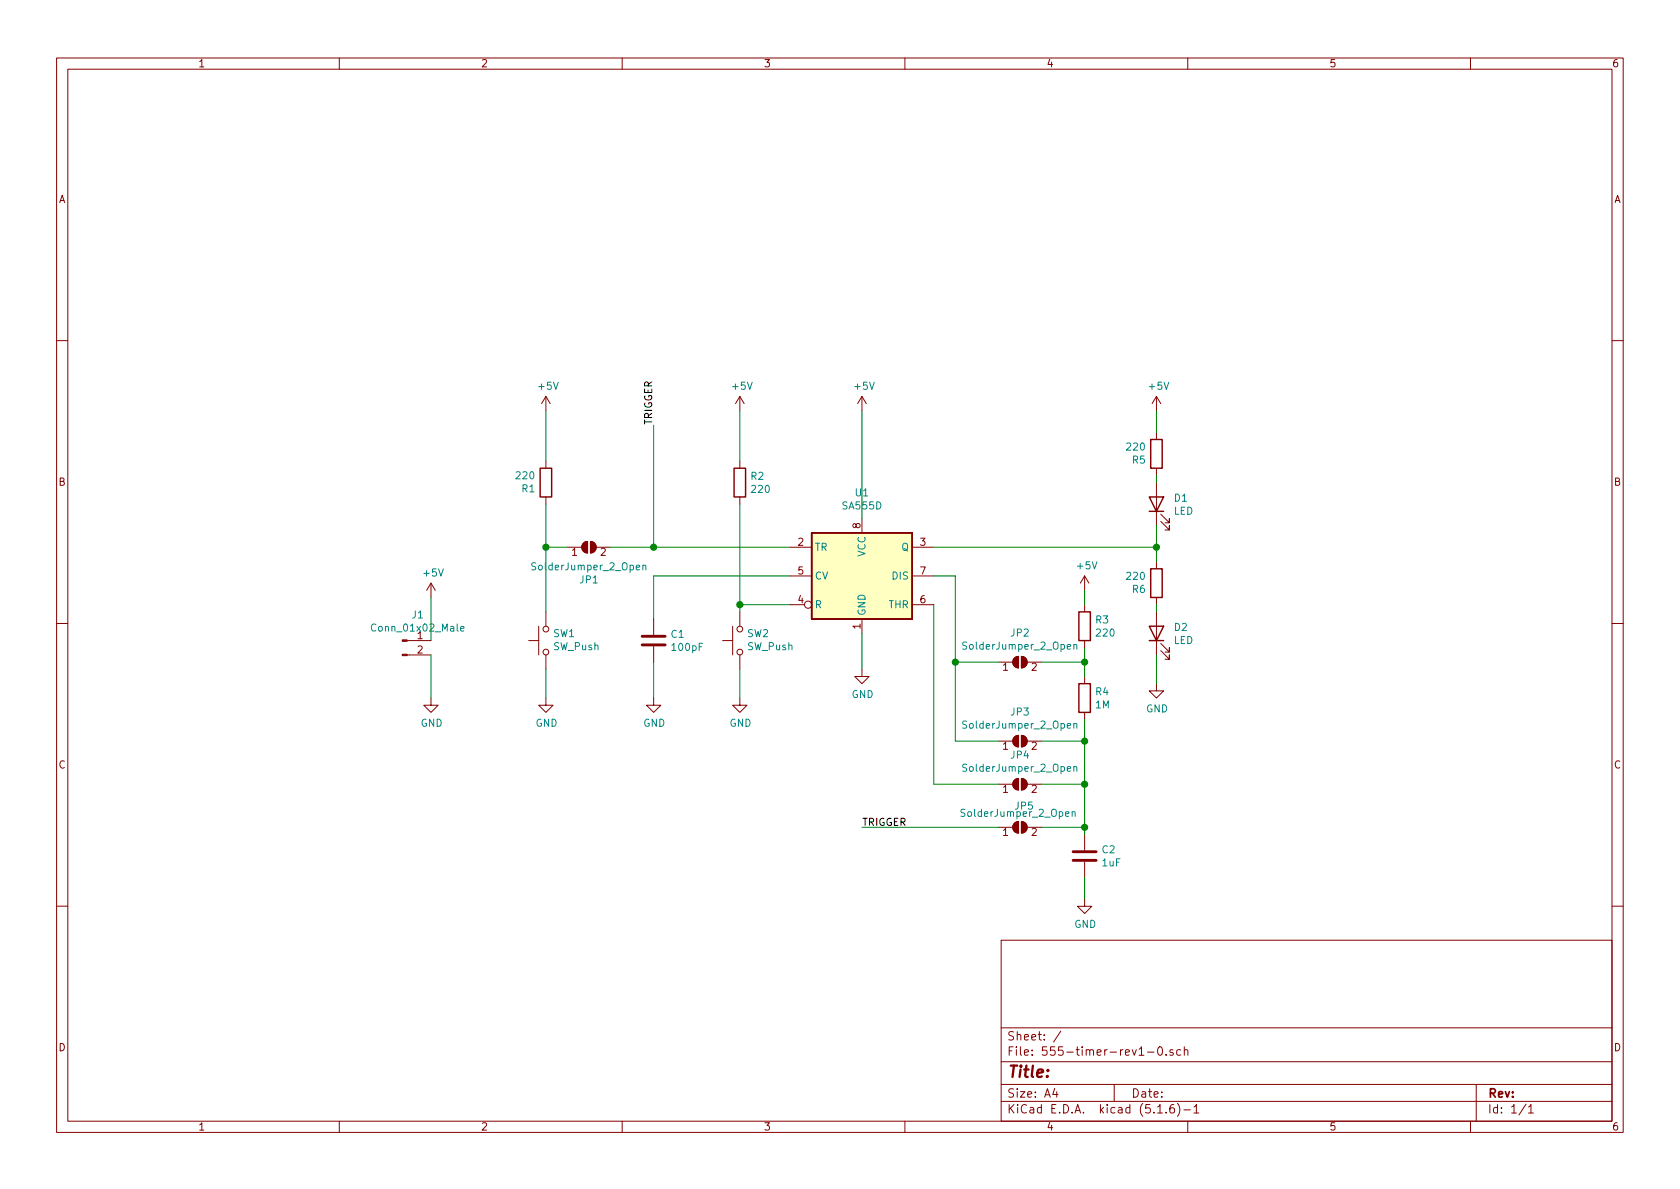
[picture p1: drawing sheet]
EESchema Schematic File Version 4
EELAYER 30 0
EELAYER END
$Descr A4 11693 8268
encoding utf-8
Sheet 1 1
Title ""
Date ""
Rev ""
Comp ""
Comment1 ""
Comment2 ""
Comment3 ""
Comment4 ""
$EndDescr
$Comp
L Timer:SA555D U1
U 1 1
P 6000 4000
F 0 "U1" H 6000 4581 50  0000 C CNN
F 1 "SA555D" H 6000 4490 50  0000 C CNN
F 2 "Package_SO:SOIC-8_3.9x4.9mm_P1.27mm" H 6850 3600 50  0001 C CNN
F 3 "http://www.ti.com/lit/ds/symlink/ne555.pdf" H 6850 3600 50  0001 C CNN
	1    6000 4000
	1    0    0    -1  
$EndComp
$Comp
L Device:R R5
U 1 1
P 8050 3150
F 0 "R5" H 8120 3196 50  0000 L CNN
F 1 "220" H 8120 3105 50  0000 L CNN
F 2 "Resistor_SMD:R_1206_3216Metric_Pad1.42x1.75mm_HandSolder" V 7980 3150 50  0001 C CNN
F 3 "~" H 8050 3150 50  0001 C CNN
	1    8050 3150
	-1   0    0    1   
$EndComp
$Comp
L Device:R R6
U 1 1
P 8050 4050
F 0 "R6" H 8120 4096 50  0000 L CNN
F 1 "220" H 8120 4005 50  0000 L CNN
F 2 "Resistor_SMD:R_1206_3216Metric_Pad1.42x1.75mm_HandSolder" V 7980 4050 50  0001 C CNN
F 3 "~" H 8050 4050 50  0001 C CNN
	1    8050 4050
	-1   0    0    1   
$EndComp
$Comp
L Device:R R3
U 1 1
P 7550 4350
F 0 "R3" H 7620 4396 50  0000 L CNN
F 1 "220" H 7620 4305 50  0000 L CNN
F 2 "Resistor_SMD:R_1206_3216Metric_Pad1.42x1.75mm_HandSolder" V 7480 4350 50  0001 C CNN
F 3 "~" H 7550 4350 50  0001 C CNN
	1    7550 4350
	1    0    0    -1  
$EndComp
$Comp
L Device:C C2
U 1 1
P 7550 5950
F 0 "C2" H 7665 5996 50  0000 L CNN
F 1 "1uF" H 7665 5905 50  0000 L CNN
F 2 "Capacitor_SMD:C_1206_3216Metric_Pad1.42x1.75mm_HandSolder" H 7588 5800 50  0001 C CNN
F 3 "~" H 7550 5950 50  0001 C CNN
	1    7550 5950
	1    0    0    -1  
$EndComp
$Comp
L Device:C C1
U 1 1
P 4550 4450
F 0 "C1" H 4665 4496 50  0000 L CNN
F 1 "100pF" H 4665 4405 50  0000 L CNN
F 2 "Capacitor_SMD:C_1206_3216Metric_Pad1.42x1.75mm_HandSolder" H 4588 4300 50  0001 C CNN
F 3 "~" H 4550 4450 50  0001 C CNN
	1    4550 4450
	1    0    0    -1  
$EndComp
$Comp
L Device:LED D2
U 1 1
P 8050 4400
F 0 "D2" V 8089 4282 50  0000 R CNN
F 1 "LED" V 7998 4282 50  0000 R CNN
F 2 "LED_SMD:LED_1206_3216Metric_Castellated" H 8050 4400 50  0001 C CNN
F 3 "~" H 8050 4400 50  0001 C CNN
	1    8050 4400
	0    -1   -1   0   
$EndComp
$Comp
L Device:R R4
U 1 1
P 7550 4850
F 0 "R4" H 7620 4896 50  0000 L CNN
F 1 "1M" H 7620 4805 50  0000 L CNN
F 2 "Resistor_SMD:R_1206_3216Metric_Pad1.42x1.75mm_HandSolder" V 7480 4850 50  0001 C CNN
F 3 "~" H 7550 4850 50  0001 C CNN
	1    7550 4850
	1    0    0    -1  
$EndComp
Wire Wire Line
	8050 4200 8050 4250
Wire Wire Line
	6500 4000 6650 4000
Wire Wire Line
	8050 3300 8050 3350
$Comp
L Device:LED D1
U 1 1
P 8050 3500
F 0 "D1" V 8089 3382 50  0000 R CNN
F 1 "LED" V 7998 3382 50  0000 R CNN
F 2 "LED_SMD:LED_1206_3216Metric_Castellated" H 8050 3500 50  0001 C CNN
F 3 "~" H 8050 3500 50  0001 C CNN
	1    8050 3500
	0    -1   -1   0   
$EndComp
$Comp
L power:GND #PWR013
U 1 1
P 8050 4750
F 0 "#PWR013" H 8050 4500 50  0001 C CNN
F 1 "GND" H 8055 4577 50  0000 C CNN
F 2 "" H 8050 4750 50  0001 C CNN
F 3 "" H 8050 4750 50  0001 C CNN
	1    8050 4750
	1    0    0    -1  
$EndComp
$Comp
L power:+5V #PWR012
U 1 1
P 8050 2850
F 0 "#PWR012" H 8050 2700 50  0001 C CNN
F 1 "+5V" H 8065 3023 50  0000 C CNN
F 2 "" H 8050 2850 50  0001 C CNN
F 3 "" H 8050 2850 50  0001 C CNN
	1    8050 2850
	1    0    0    -1  
$EndComp
Wire Wire Line
	8050 4550 8050 4750
$Comp
L power:+5V #PWR01
U 1 1
P 3000 4150
F 0 "#PWR01" H 3000 4000 50  0001 C CNN
F 1 "+5V" H 3015 4323 50  0000 C CNN
F 2 "" H 3000 4150 50  0001 C CNN
F 3 "" H 3000 4150 50  0001 C CNN
	1    3000 4150
	1    0    0    -1  
$EndComp
$Comp
L power:GND #PWR02
U 1 1
P 3000 4850
F 0 "#PWR02" H 3000 4600 50  0001 C CNN
F 1 "GND" H 3005 4677 50  0000 C CNN
F 2 "" H 3000 4850 50  0001 C CNN
F 3 "" H 3000 4850 50  0001 C CNN
	1    3000 4850
	1    0    0    -1  
$EndComp
Wire Wire Line
	3000 4550 3000 4850
Wire Wire Line
	3000 4450 3000 4150
$Comp
L power:+5V #PWR08
U 1 1
P 6000 2850
F 0 "#PWR08" H 6000 2700 50  0001 C CNN
F 1 "+5V" H 6015 3023 50  0000 C CNN
F 2 "" H 6000 2850 50  0001 C CNN
F 3 "" H 6000 2850 50  0001 C CNN
	1    6000 2850
	1    0    0    -1  
$EndComp
$Comp
L power:GND #PWR05
U 1 1
P 4550 4850
F 0 "#PWR05" H 4550 4600 50  0001 C CNN
F 1 "GND" H 4555 4677 50  0000 C CNN
F 2 "" H 4550 4850 50  0001 C CNN
F 3 "" H 4550 4850 50  0001 C CNN
	1    4550 4850
	1    0    0    -1  
$EndComp
Wire Wire Line
	4550 4600 4550 4850
Wire Wire Line
	7550 4500 7550 4600
Connection ~ 7550 4600
Wire Wire Line
	7550 4600 7550 4700
Connection ~ 7550 5450
$Comp
L power:GND #PWR011
U 1 1
P 7550 6250
F 0 "#PWR011" H 7550 6000 50  0001 C CNN
F 1 "GND" H 7555 6077 50  0000 C CNN
F 2 "" H 7550 6250 50  0001 C CNN
F 3 "" H 7550 6250 50  0001 C CNN
	1    7550 6250
	1    0    0    -1  
$EndComp
$Comp
L power:GND #PWR09
U 1 1
P 6000 4650
F 0 "#PWR09" H 6000 4400 50  0001 C CNN
F 1 "GND" H 6005 4477 50  0000 C CNN
F 2 "" H 6000 4650 50  0001 C CNN
F 3 "" H 6000 4650 50  0001 C CNN
	1    6000 4650
	1    0    0    -1  
$EndComp
Wire Wire Line
	6000 4400 6000 4650
$Comp
L power:+5V #PWR010
U 1 1
P 7550 4100
F 0 "#PWR010" H 7550 3950 50  0001 C CNN
F 1 "+5V" H 7565 4273 50  0000 C CNN
F 2 "" H 7550 4100 50  0001 C CNN
F 3 "" H 7550 4100 50  0001 C CNN
	1    7550 4100
	1    0    0    -1  
$EndComp
Wire Wire Line
	7550 4100 7550 4200
Wire Wire Line
	6650 4000 6650 4600
Wire Wire Line
	4550 4000 4550 4300
Wire Wire Line
	8050 3650 8050 3800
Connection ~ 8050 3800
Wire Wire Line
	8050 3800 8050 3900
Text Label 6000 5750 0    50   ~ 0
TRIGGER
$Comp
L power:+5V #PWR06
U 1 1
P 5150 2850
F 0 "#PWR06" H 5150 2700 50  0001 C CNN
F 1 "+5V" H 5165 3023 50  0000 C CNN
F 2 "" H 5150 2850 50  0001 C CNN
F 3 "" H 5150 2850 50  0001 C CNN
	1    5150 2850
	1    0    0    -1  
$EndComp
Connection ~ 5150 4200
$Comp
L Device:R R2
U 1 1
P 5150 3350
F 0 "R2" H 5220 3396 50  0000 L CNN
F 1 "220" H 5220 3305 50  0000 L CNN
F 2 "Resistor_SMD:R_1206_3216Metric_Pad1.42x1.75mm_HandSolder" V 5080 3350 50  0001 C CNN
F 3 "~" H 5150 3350 50  0001 C CNN
	1    5150 3350
	1    0    0    -1  
$EndComp
Wire Wire Line
	5150 3500 5150 4200
$Comp
L power:GND #PWR07
U 1 1
P 5150 4850
F 0 "#PWR07" H 5150 4600 50  0001 C CNN
F 1 "GND" H 5155 4677 50  0000 C CNN
F 2 "" H 5150 4850 50  0001 C CNN
F 3 "" H 5150 4850 50  0001 C CNN
	1    5150 4850
	1    0    0    -1  
$EndComp
Wire Wire Line
	5150 4650 5150 4850
Wire Wire Line
	8050 2850 8050 3000
Wire Wire Line
	6000 2850 6000 3600
Wire Wire Line
	5150 2850 5150 3200
$Comp
L power:+5V #PWR03
U 1 1
P 3800 2850
F 0 "#PWR03" H 3800 2700 50  0001 C CNN
F 1 "+5V" H 3815 3023 50  0000 C CNN
F 2 "" H 3800 2850 50  0001 C CNN
F 3 "" H 3800 2850 50  0001 C CNN
	1    3800 2850
	1    0    0    -1  
$EndComp
$Comp
L Device:R R1
U 1 1
P 3800 3350
F 0 "R1" H 3870 3396 50  0000 L CNN
F 1 "220" H 3870 3305 50  0000 L CNN
F 2 "Resistor_SMD:R_1206_3216Metric_Pad1.42x1.75mm_HandSolder" V 3730 3350 50  0001 C CNN
F 3 "~" H 3800 3350 50  0001 C CNN
	1    3800 3350
	-1   0    0    1   
$EndComp
$Comp
L power:GND #PWR04
U 1 1
P 3800 4850
F 0 "#PWR04" H 3800 4600 50  0001 C CNN
F 1 "GND" H 3805 4677 50  0000 C CNN
F 2 "" H 3800 4850 50  0001 C CNN
F 3 "" H 3800 4850 50  0001 C CNN
	1    3800 4850
	1    0    0    -1  
$EndComp
Wire Wire Line
	3800 2850 3800 3200
Wire Wire Line
	3800 3500 3800 3800
Wire Wire Line
	3800 4650 3800 4850
$Comp
L Jumper:SolderJumper_2_Open JP1
U 1 1
P 4100 3800
F 0 "JP1" H 4100 3575 50  0000 C CNN
F 1 "SolderJumper_2_Open" H 4100 3666 50  0000 C CNN
F 2 "Jumper:SolderJumper-2_P1.3mm_Open_TrianglePad1.0x1.5mm" H 4100 3800 50  0001 C CNN
F 3 "~" H 4100 3800 50  0001 C CNN
	1    4100 3800
	1    0    0    -1  
$EndComp
Wire Wire Line
	3950 3800 3800 3800
Connection ~ 3800 3800
Wire Wire Line
	3800 3800 3800 4250
Wire Wire Line
	5150 4200 5150 4250
Wire Wire Line
	6650 4600 6650 5150
Connection ~ 6650 4600
Connection ~ 7550 5150
$Comp
L Jumper:SolderJumper_2_Open JP2
U 1 1
P 7100 4600
F 0 "JP2" H 7100 4805 50  0000 C CNN
F 1 "SolderJumper_2_Open" H 7100 4714 50  0000 C CNN
F 2 "Jumper:SolderJumper-2_P1.3mm_Open_TrianglePad1.0x1.5mm" H 7100 4600 50  0001 C CNN
F 3 "~" H 7100 4600 50  0001 C CNN
	1    7100 4600
	1    0    0    -1  
$EndComp
Wire Wire Line
	7250 4600 7550 4600
$Comp
L Jumper:SolderJumper_2_Open JP3
U 1 1
P 7100 5150
F 0 "JP3" H 7100 5355 50  0000 C CNN
F 1 "SolderJumper_2_Open" H 7100 5264 50  0000 C CNN
F 2 "Jumper:SolderJumper-2_P1.3mm_Open_TrianglePad1.0x1.5mm" H 7100 5150 50  0001 C CNN
F 3 "~" H 7100 5150 50  0001 C CNN
	1    7100 5150
	1    0    0    -1  
$EndComp
Wire Wire Line
	7250 5150 7550 5150
Wire Wire Line
	6500 3800 8050 3800
Wire Wire Line
	6000 5750 6950 5750
Wire Wire Line
	6500 5450 6950 5450
Wire Wire Line
	6650 5150 6950 5150
Wire Wire Line
	6650 4600 6950 4600
Wire Wire Line
	7550 5750 7550 5800
Wire Wire Line
	7550 6100 7550 6250
$Comp
L Jumper:SolderJumper_2_Open JP4
U 1 1
P 7100 5450
F 0 "JP4" H 7100 5655 50  0000 C CNN
F 1 "SolderJumper_2_Open" H 7100 5564 50  0000 C CNN
F 2 "Jumper:SolderJumper-2_P1.3mm_Open_TrianglePad1.0x1.5mm" H 7100 5450 50  0001 C CNN
F 3 "~" H 7100 5450 50  0001 C CNN
	1    7100 5450
	1    0    0    -1  
$EndComp
Wire Wire Line
	7250 5450 7550 5450
$Comp
L Connector:Conn_01x02_Male J1
U 1 1
P 2800 4450
F 0 "J1" H 2908 4631 50  0000 C CNN
F 1 "Conn_01x02_Male" H 2908 4540 50  0000 C CNN
F 2 "Connector_PinHeader_2.54mm:PinHeader_1x02_P2.54mm_Vertical" H 2800 4450 50  0001 C CNN
F 3 "~" H 2800 4450 50  0001 C CNN
	1    2800 4450
	1    0    0    -1  
$EndComp
Wire Wire Line
	5150 4200 5500 4200
Wire Wire Line
	4250 3800 4550 3800
Text Label 4550 2950 1    50   ~ 0
TRIGGER
$Comp
L Jumper:SolderJumper_2_Open JP5
U 1 1
P 7100 5750
F 0 "JP5" H 7200 5900 50  0000 R CNN
F 1 "SolderJumper_2_Open" H 7500 5850 50  0000 R CNN
F 2 "Jumper:SolderJumper-2_P1.3mm_Open_TrianglePad1.0x1.5mm" H 7100 5750 50  0001 C CNN
F 3 "~" H 7100 5750 50  0001 C CNN
	1    7100 5750
	1    0    0    -1  
$EndComp
$Comp
L Switch:SW_Push SW1
U 1 1
P 3800 4450
F 0 "SW1" V 3846 4402 50  0000 R CNN
F 1 "SW_Push" V 3755 4402 50  0000 R CNN
F 2 "electronics-555-timer-rev1-0:SW_SPST_PTS647" H 3800 4650 50  0001 C CNN
F 3 "~" H 3800 4650 50  0001 C CNN
	1    3800 4450
	0    -1   -1   0   
$EndComp
Wire Wire Line
	4550 4000 5500 4000
$Comp
L Switch:SW_Push SW2
U 1 1
P 5150 4450
F 0 "SW2" V 5196 4402 50  0000 R CNN
F 1 "SW_Push" V 5105 4402 50  0000 R CNN
F 2 "electronics-555-timer-rev1-0:SW_SPST_PTS647" H 5150 4650 50  0001 C CNN
F 3 "~" H 5150 4650 50  0001 C CNN
	1    5150 4450
	0    -1   -1   0   
$EndComp
Wire Wire Line
	4550 3800 5500 3800
Connection ~ 4550 3800
Wire Wire Line
	7250 5750 7550 5750
Wire Wire Line
	4550 2950 4550 3800
Wire Wire Line
	6500 4200 6500 5450
Wire Wire Line
	7550 5150 7550 5450
Wire Wire Line
	7550 5450 7550 5750
Wire Wire Line
	7550 5000 7550 5150
Connection ~ 7550 5750
$EndSCHEMATC
